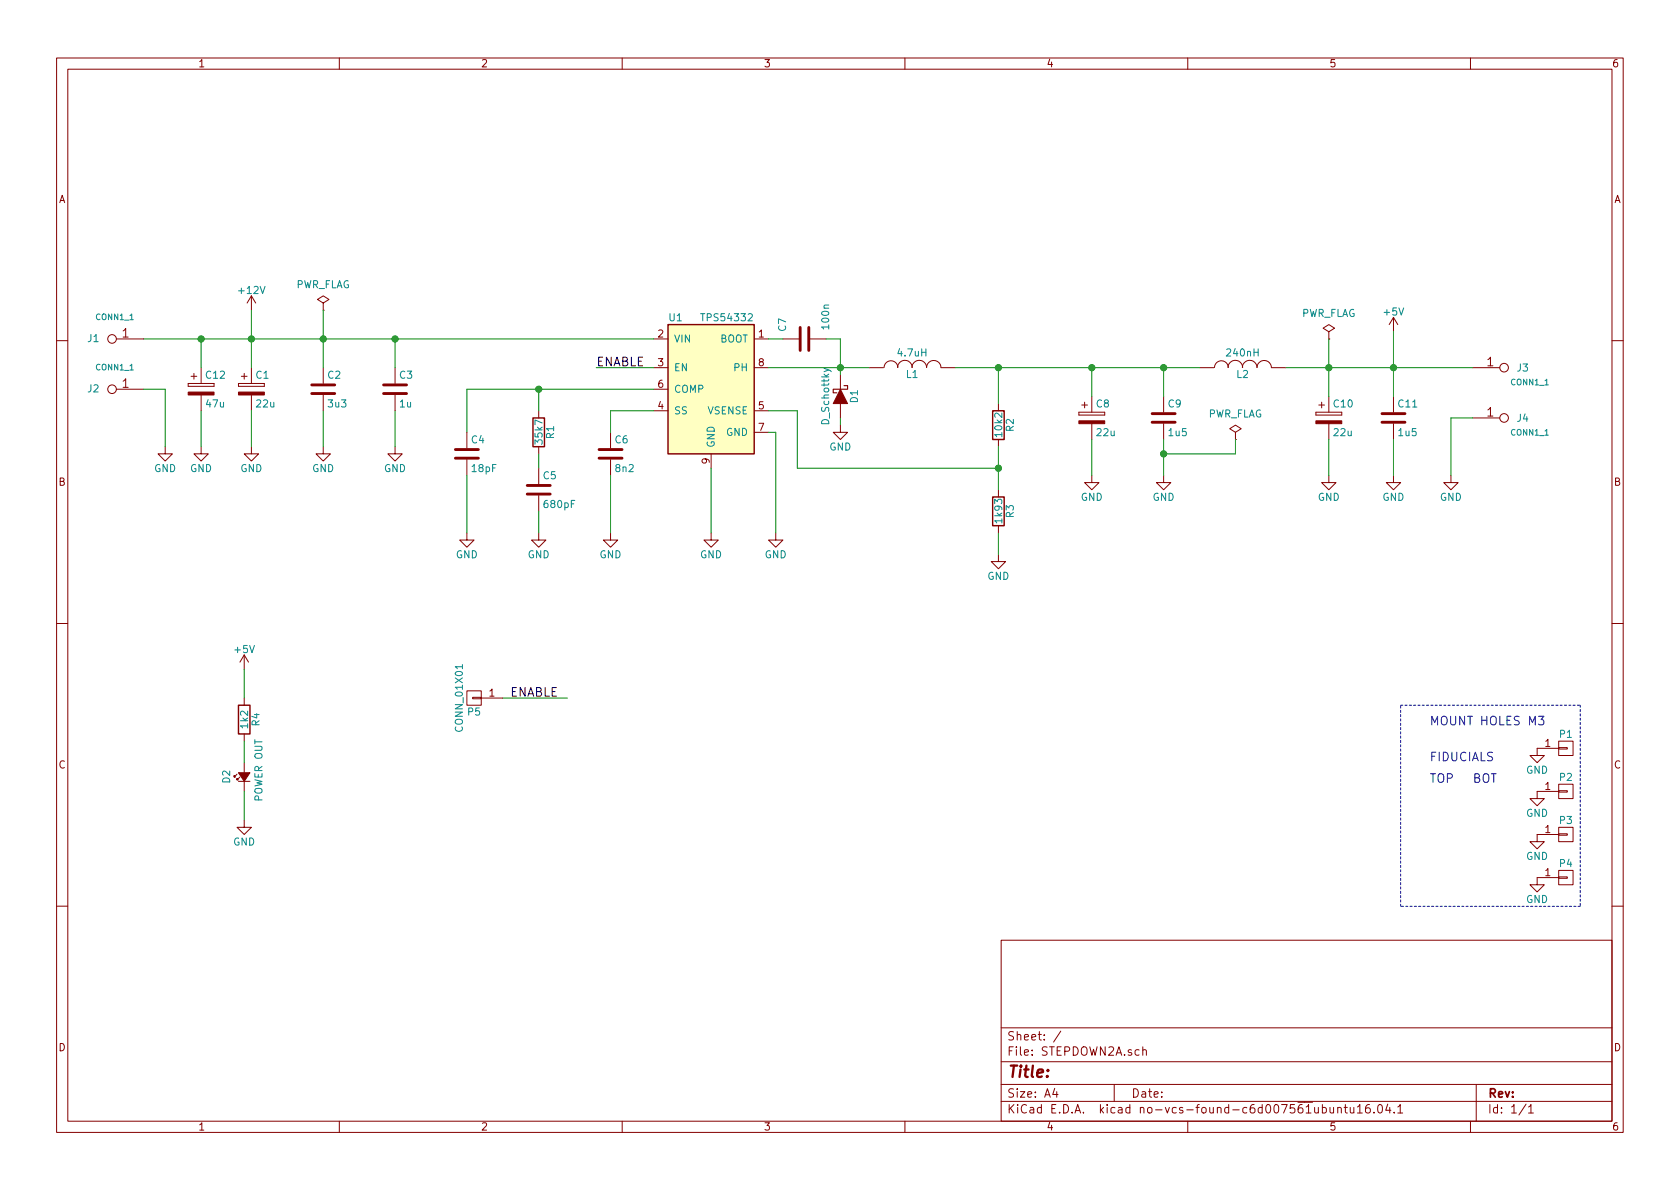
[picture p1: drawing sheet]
EESchema Schematic File Version 4
LIBS:STEPDOWN2A-cache
EELAYER 26 0
EELAYER END
$Descr A4 11693 8268
encoding utf-8
Sheet 1 1
Title ""
Date ""
Rev ""
Comp ""
Comment1 ""
Comment2 ""
Comment3 ""
Comment4 ""
$EndDescr
$Comp
L power:GND #PWR01
U 1 1
P 10700 5200
F 0 "#PWR01" H 10700 4950 50  0001 C CNN
F 1 "GND" H 10700 5050 50  0000 C CNN
F 2 "" H 10700 5200 50  0000 C CNN
F 3 "" H 10700 5200 50  0000 C CNN
	1    10700 5200
	1    0    0    -1  
$EndComp
$Comp
L STEPDOWN2A-rescue:CONN_01X01-RESCUE-STEPDOWN2A P1
U 1 1
P 10900 5200
F 0 "P1" H 10900 5300 50  0000 C CNN
F 1 "_NC" V 11000 5200 50  0001 C CNN
F 2 "Mounting_Holes:MountingHole_3.2mm_M3_DIN965_Pad" H 10900 5200 50  0001 C CNN
F 3 "" H 10900 5200 50  0000 C CNN
	1    10900 5200
	1    0    0    -1  
$EndComp
$Comp
L power:GND #PWR02
U 1 1
P 10700 5500
F 0 "#PWR02" H 10700 5250 50  0001 C CNN
F 1 "GND" H 10700 5350 50  0000 C CNN
F 2 "" H 10700 5500 50  0000 C CNN
F 3 "" H 10700 5500 50  0000 C CNN
	1    10700 5500
	1    0    0    -1  
$EndComp
$Comp
L STEPDOWN2A-rescue:CONN_01X01-RESCUE-STEPDOWN2A P2
U 1 1
P 10900 5500
F 0 "P2" H 10900 5600 50  0000 C CNN
F 1 "_NC" V 11000 5500 50  0001 C CNN
F 2 "Mounting_Holes:MountingHole_3.2mm_M3_DIN965_Pad" H 10900 5500 50  0001 C CNN
F 3 "" H 10900 5500 50  0000 C CNN
	1    10900 5500
	1    0    0    -1  
$EndComp
$Comp
L power:GND #PWR03
U 1 1
P 10700 5800
F 0 "#PWR03" H 10700 5550 50  0001 C CNN
F 1 "GND" H 10700 5650 50  0000 C CNN
F 2 "" H 10700 5800 50  0000 C CNN
F 3 "" H 10700 5800 50  0000 C CNN
	1    10700 5800
	1    0    0    -1  
$EndComp
$Comp
L STEPDOWN2A-rescue:CONN_01X01-RESCUE-STEPDOWN2A P3
U 1 1
P 10900 5800
F 0 "P3" H 10900 5900 50  0000 C CNN
F 1 "_NC" V 11000 5800 50  0001 C CNN
F 2 "Mounting_Holes:MountingHole_3.2mm_M3_DIN965_Pad" H 10900 5800 50  0001 C CNN
F 3 "" H 10900 5800 50  0000 C CNN
	1    10900 5800
	1    0    0    -1  
$EndComp
$Comp
L power:GND #PWR04
U 1 1
P 10700 6100
F 0 "#PWR04" H 10700 5850 50  0001 C CNN
F 1 "GND" H 10700 5950 50  0000 C CNN
F 2 "" H 10700 6100 50  0000 C CNN
F 3 "" H 10700 6100 50  0000 C CNN
	1    10700 6100
	1    0    0    -1  
$EndComp
$Comp
L STEPDOWN2A-rescue:CONN_01X01-RESCUE-STEPDOWN2A P4
U 1 1
P 10900 6100
F 0 "P4" H 10900 6200 50  0000 C CNN
F 1 "_NC" V 11000 6100 50  0001 C CNN
F 2 "Mounting_Holes:MountingHole_3.2mm_M3_DIN965_Pad" H 10900 6100 50  0001 C CNN
F 3 "" H 10900 6100 50  0000 C CNN
	1    10900 6100
	1    0    0    -1  
$EndComp
Text Notes 9950 5450 0    60   ~ 0
TOP
Text Notes 10250 5450 0    60   ~ 0
BOT\n
Text Notes 9950 5300 0    60   ~ 0
FIDUCIALS\n
Text Notes 9950 5050 0    60   ~ 0
MOUNT HOLES M3\n
$Comp
L STEPDOWN2A-rescue:C-RESCUE-STEPDOWN2A C2
U 1 1
P 2250 2700
F 0 "C2" H 2275 2800 50  0000 L CNN
F 1 "3u3" H 2275 2600 50  0000 L CNN
F 2 "Capacitors_SMD:C_0805" H 2288 2550 50  0001 C CNN
F 3 "" H 2250 2700 50  0000 C CNN
	1    2250 2700
	1    0    0    -1  
$EndComp
$Comp
L STEPDOWN2A-rescue:C-RESCUE-STEPDOWN2A C4
U 1 1
P 3250 3150
F 0 "C4" H 3275 3250 50  0000 L CNN
F 1 "18pF" H 3275 3050 50  0000 L CNN
F 2 "Capacitors_SMD:C_0805" H 3288 3000 50  0001 C CNN
F 3 "" H 3250 3150 50  0000 C CNN
	1    3250 3150
	1    0    0    -1  
$EndComp
$Comp
L STEPDOWN2A-rescue:C-RESCUE-STEPDOWN2A C5
U 1 1
P 3750 3400
F 0 "C5" H 3775 3500 50  0000 L CNN
F 1 "680pF" H 3775 3300 50  0000 L CNN
F 2 "Capacitors_SMD:C_0805" H 3788 3250 50  0001 C CNN
F 3 "" H 3750 3400 50  0000 C CNN
	1    3750 3400
	1    0    0    -1  
$EndComp
$Comp
L STEPDOWN2A-rescue:C-RESCUE-STEPDOWN2A C6
U 1 1
P 4250 3150
F 0 "C6" H 4275 3250 50  0000 L CNN
F 1 "8n2" H 4275 3050 50  0000 L CNN
F 2 "Capacitors_SMD:C_0805" H 4288 3000 50  0001 C CNN
F 3 "" H 4250 3150 50  0000 C CNN
	1    4250 3150
	1    0    0    -1  
$EndComp
$Comp
L STEPDOWN2A-rescue:C-RESCUE-STEPDOWN2A C7
U 1 1
P 5600 2350
F 0 "C7" H 5450 2200 50  0000 L CNN
F 1 "100n" H 5350 2500 50  0000 L CNN
F 2 "Capacitors_SMD:C_0805" H 5638 2200 50  0001 C CNN
F 3 "" H 5600 2350 50  0000 C CNN
	1    5600 2350
	0    1    1    0   
$EndComp
$Comp
L STEPDOWN2A-rescue:C-RESCUE-STEPDOWN2A C11
U 1 1
P 9700 2900
F 0 "C11" H 9725 3000 50  0000 L CNN
F 1 "1u5" H 9725 2800 50  0000 L CNN
F 2 "Capacitors_SMD:C_1206" H 9738 2750 50  0001 C CNN
F 3 "" H 9700 2900 50  0000 C CNN
	1    9700 2900
	1    0    0    -1  
$EndComp
$Comp
L STEPDOWN2A-rescue:CP-RESCUE-STEPDOWN2A C1
U 1 1
P 1750 2700
F 0 "C1" H 1775 2800 50  0000 L CNN
F 1 "22u" H 1775 2600 50  0000 L CNN
F 2 "Capacitors_Tantalum_SMD:TantalC_SizeD_EIA-7343_Reflow" H 1788 2550 50  0001 C CNN
F 3 "" H 1750 2700 50  0000 C CNN
	1    1750 2700
	1    0    0    -1  
$EndComp
$Comp
L STEPDOWN2A-rescue:CP-RESCUE-STEPDOWN2A C8
U 1 1
P 7600 2900
F 0 "C8" H 7625 3000 50  0000 L CNN
F 1 "22u" H 7625 2800 50  0000 L CNN
F 2 "Capacitors_Tantalum_SMD:TantalC_SizeC_EIA-6032_Reflow" H 7638 2750 50  0001 C CNN
F 3 "" H 7600 2900 50  0000 C CNN
	1    7600 2900
	1    0    0    -1  
$EndComp
$Comp
L STEPDOWN2A-rescue:R-RESCUE-STEPDOWN2A R1
U 1 1
P 3750 3000
F 0 "R1" V 3830 3000 50  0000 C CNN
F 1 "35k7" V 3750 3000 50  0000 C CNN
F 2 "Resistors_SMD:R_0805" V 3680 3000 50  0001 C CNN
F 3 "" H 3750 3000 50  0000 C CNN
	1    3750 3000
	1    0    0    -1  
$EndComp
$Comp
L STEPDOWN2A-rescue:R-RESCUE-STEPDOWN2A R2
U 1 1
P 6950 2950
F 0 "R2" V 7030 2950 50  0000 C CNN
F 1 "10k2" V 6950 2950 50  0000 C CNN
F 2 "Resistors_SMD:R_0805" V 6880 2950 50  0001 C CNN
F 3 "" H 6950 2950 50  0000 C CNN
	1    6950 2950
	1    0    0    -1  
$EndComp
$Comp
L STEPDOWN2A-rescue:R-RESCUE-STEPDOWN2A R3
U 1 1
P 6950 3550
F 0 "R3" V 7030 3550 50  0000 C CNN
F 1 "1k93" V 6950 3550 50  0000 C CNN
F 2 "Resistors_SMD:R_0805" V 6880 3550 50  0001 C CNN
F 3 "" H 6950 3550 50  0000 C CNN
	1    6950 3550
	1    0    0    -1  
$EndComp
$Comp
L STEPDOWN2A-rescue:TPS54332-RESCUE-STEPDOWN2A U1
U 1 1
P 4950 2650
F 0 "U1" H 4650 3100 50  0000 L CNN
F 1 "TPS54332" H 5250 3100 50  0000 R CNN
F 2 "Housings_SOIC:8-PowerSOIC_Pitch1.27mm" H 4950 2550 50  0001 C CNN
F 3 "" H 4950 2550 50  0000 C CNN
	1    4950 2650
	1    0    0    -1  
$EndComp
$Comp
L STEPDOWN2A-rescue:INDUCTOR-RESCUE-STEPDOWN2A L1
U 1 1
P 6350 2550
F 0 "L1" V 6300 2550 50  0000 C CNN
F 1 "4.7uH" V 6450 2550 50  0000 C CNN
F 2 "Inductors_NEOSID:Inductor_XAL4030-472MEB" H 6350 2550 50  0001 C CNN
F 3 "" H 6350 2550 50  0000 C CNN
	1    6350 2550
	0    -1   -1   0   
$EndComp
$Comp
L power:GND #PWR05
U 1 1
P 5850 2950
F 0 "#PWR05" H 5850 2700 50  0001 C CNN
F 1 "GND" H 5850 2800 50  0000 C CNN
F 2 "" H 5850 2950 50  0000 C CNN
F 3 "" H 5850 2950 50  0000 C CNN
	1    5850 2950
	1    0    0    -1  
$EndComp
$Comp
L power:GND #PWR06
U 1 1
P 6950 3850
F 0 "#PWR06" H 6950 3600 50  0001 C CNN
F 1 "GND" H 6950 3700 50  0000 C CNN
F 2 "" H 6950 3850 50  0000 C CNN
F 3 "" H 6950 3850 50  0000 C CNN
	1    6950 3850
	1    0    0    -1  
$EndComp
$Comp
L power:GND #PWR07
U 1 1
P 5400 3700
F 0 "#PWR07" H 5400 3450 50  0001 C CNN
F 1 "GND" H 5400 3550 50  0000 C CNN
F 2 "" H 5400 3700 50  0000 C CNN
F 3 "" H 5400 3700 50  0000 C CNN
	1    5400 3700
	1    0    0    -1  
$EndComp
$Comp
L power:GND #PWR08
U 1 1
P 4250 3700
F 0 "#PWR08" H 4250 3450 50  0001 C CNN
F 1 "GND" H 4250 3550 50  0000 C CNN
F 2 "" H 4250 3700 50  0000 C CNN
F 3 "" H 4250 3700 50  0000 C CNN
	1    4250 3700
	1    0    0    -1  
$EndComp
$Comp
L power:GND #PWR09
U 1 1
P 4950 3700
F 0 "#PWR09" H 4950 3450 50  0001 C CNN
F 1 "GND" H 4950 3550 50  0000 C CNN
F 2 "" H 4950 3700 50  0000 C CNN
F 3 "" H 4950 3700 50  0000 C CNN
	1    4950 3700
	1    0    0    -1  
$EndComp
$Comp
L power:GND #PWR010
U 1 1
P 3750 3700
F 0 "#PWR010" H 3750 3450 50  0001 C CNN
F 1 "GND" H 3750 3550 50  0000 C CNN
F 2 "" H 3750 3700 50  0000 C CNN
F 3 "" H 3750 3700 50  0000 C CNN
	1    3750 3700
	1    0    0    -1  
$EndComp
$Comp
L power:GND #PWR011
U 1 1
P 3250 3700
F 0 "#PWR011" H 3250 3450 50  0001 C CNN
F 1 "GND" H 3250 3550 50  0000 C CNN
F 2 "" H 3250 3700 50  0000 C CNN
F 3 "" H 3250 3700 50  0000 C CNN
	1    3250 3700
	1    0    0    -1  
$EndComp
$Comp
L power:GND #PWR012
U 1 1
P 2250 3100
F 0 "#PWR012" H 2250 2850 50  0001 C CNN
F 1 "GND" H 2250 2950 50  0000 C CNN
F 2 "" H 2250 3100 50  0000 C CNN
F 3 "" H 2250 3100 50  0000 C CNN
	1    2250 3100
	1    0    0    -1  
$EndComp
$Comp
L power:GND #PWR013
U 1 1
P 1750 3100
F 0 "#PWR013" H 1750 2850 50  0001 C CNN
F 1 "GND" H 1750 2950 50  0000 C CNN
F 2 "" H 1750 3100 50  0000 C CNN
F 3 "" H 1750 3100 50  0000 C CNN
	1    1750 3100
	1    0    0    -1  
$EndComp
$Comp
L STEPDOWN2A-rescue:C-RESCUE-STEPDOWN2A C9
U 1 1
P 8100 2900
F 0 "C9" H 8125 3000 50  0000 L CNN
F 1 "1u5" H 8125 2800 50  0000 L CNN
F 2 "Capacitors_SMD:C_1206" H 8138 2750 50  0001 C CNN
F 3 "" H 8100 2900 50  0000 C CNN
	1    8100 2900
	1    0    0    -1  
$EndComp
$Comp
L STEPDOWN2A-rescue:INDUCTOR-RESCUE-STEPDOWN2A L2
U 1 1
P 8650 2550
F 0 "L2" V 8600 2550 50  0000 C CNN
F 1 "240nH" V 8750 2550 50  0000 C CNN
F 2 "Resistors_SMD:R_0805" H 8650 2550 50  0001 C CNN
F 3 "" H 8650 2550 50  0000 C CNN
	1    8650 2550
	0    -1   -1   0   
$EndComp
$Comp
L STEPDOWN2A-rescue:CP-RESCUE-STEPDOWN2A C10
U 1 1
P 9250 2900
F 0 "C10" H 9275 3000 50  0000 L CNN
F 1 "22u" H 9275 2800 50  0000 L CNN
F 2 "Capacitors_Tantalum_SMD:TantalC_SizeB_EIA-3528_Reflow" H 9288 2750 50  0001 C CNN
F 3 "" H 9250 2900 50  0000 C CNN
	1    9250 2900
	1    0    0    -1  
$EndComp
$Comp
L power:GND #PWR014
U 1 1
P 7600 3300
F 0 "#PWR014" H 7600 3050 50  0001 C CNN
F 1 "GND" H 7600 3150 50  0000 C CNN
F 2 "" H 7600 3300 50  0000 C CNN
F 3 "" H 7600 3300 50  0000 C CNN
	1    7600 3300
	1    0    0    -1  
$EndComp
$Comp
L power:GND #PWR015
U 1 1
P 8100 3300
F 0 "#PWR015" H 8100 3050 50  0001 C CNN
F 1 "GND" H 8100 3150 50  0000 C CNN
F 2 "" H 8100 3300 50  0000 C CNN
F 3 "" H 8100 3300 50  0000 C CNN
	1    8100 3300
	1    0    0    -1  
$EndComp
$Comp
L power:GND #PWR016
U 1 1
P 9250 3300
F 0 "#PWR016" H 9250 3050 50  0001 C CNN
F 1 "GND" H 9250 3150 50  0000 C CNN
F 2 "" H 9250 3300 50  0000 C CNN
F 3 "" H 9250 3300 50  0000 C CNN
	1    9250 3300
	1    0    0    -1  
$EndComp
$Comp
L power:GND #PWR017
U 1 1
P 9700 3300
F 0 "#PWR017" H 9700 3050 50  0001 C CNN
F 1 "GND" H 9700 3150 50  0000 C CNN
F 2 "" H 9700 3300 50  0000 C CNN
F 3 "" H 9700 3300 50  0000 C CNN
	1    9700 3300
	1    0    0    -1  
$EndComp
$Comp
L STEPDOWN2A-rescue:C-RESCUE-STEPDOWN2A C3
U 1 1
P 2750 2700
F 0 "C3" H 2775 2800 50  0000 L CNN
F 1 "1u" H 2775 2600 50  0000 L CNN
F 2 "Capacitors_SMD:C_0805" H 2788 2550 50  0001 C CNN
F 3 "" H 2750 2700 50  0000 C CNN
	1    2750 2700
	1    0    0    -1  
$EndComp
$Comp
L power:GND #PWR018
U 1 1
P 2750 3100
F 0 "#PWR018" H 2750 2850 50  0001 C CNN
F 1 "GND" H 2750 2950 50  0000 C CNN
F 2 "" H 2750 3100 50  0000 C CNN
F 3 "" H 2750 3100 50  0000 C CNN
	1    2750 3100
	1    0    0    -1  
$EndComp
$Comp
L STEPDOWN2A-rescue:CONN1_1-RESCUE-STEPDOWN2A J3
U 1 1
P 10550 2600
F 0 "J3" H 10600 2650 50  0000 C CNN
F 1 "CONN1_1" H 10650 2550 40  0000 C CNN
F 2 "Connect:WAGO256" H 10600 2550 60  0001 C CNN
F 3 "" H 10600 2550 60  0000 C CNN
	1    10550 2600
	1    0    0    -1  
$EndComp
$Comp
L STEPDOWN2A-rescue:CONN1_1-RESCUE-STEPDOWN2A J4
U 1 1
P 10550 2950
F 0 "J4" H 10600 3000 50  0000 C CNN
F 1 "CONN1_1" H 10650 2900 40  0000 C CNN
F 2 "Connect:WAGO256" H 10600 2900 60  0001 C CNN
F 3 "" H 10600 2900 60  0000 C CNN
	1    10550 2950
	1    0    0    -1  
$EndComp
$Comp
L STEPDOWN2A-rescue:CONN1_1-RESCUE-STEPDOWN2A J1
U 1 1
P 700 2300
F 0 "J1" H 750 2350 50  0000 C CNN
F 1 "CONN1_1" H 600 2200 40  0000 C CNN
F 2 "Connect:WAGO256" H 750 2250 60  0001 C CNN
F 3 "" H 750 2250 60  0000 C CNN
	1    700  2300
	-1   0    0    1   
$EndComp
$Comp
L STEPDOWN2A-rescue:CONN1_1-RESCUE-STEPDOWN2A J2
U 1 1
P 700 2650
F 0 "J2" H 750 2700 50  0000 C CNN
F 1 "CONN1_1" H 600 2550 40  0000 C CNN
F 2 "Connect:WAGO256" H 750 2600 60  0001 C CNN
F 3 "" H 750 2600 60  0000 C CNN
	1    700  2650
	-1   0    0    1   
$EndComp
$Comp
L power:GND #PWR019
U 1 1
P 10100 3300
F 0 "#PWR019" H 10100 3050 50  0001 C CNN
F 1 "GND" H 10100 3150 50  0000 C CNN
F 2 "" H 10100 3300 50  0000 C CNN
F 3 "" H 10100 3300 50  0000 C CNN
	1    10100 3300
	1    0    0    -1  
$EndComp
$Comp
L power:GND #PWR020
U 1 1
P 1150 3100
F 0 "#PWR020" H 1150 2850 50  0001 C CNN
F 1 "GND" H 1150 2950 50  0000 C CNN
F 2 "" H 1150 3100 50  0000 C CNN
F 3 "" H 1150 3100 50  0000 C CNN
	1    1150 3100
	1    0    0    -1  
$EndComp
$Comp
L power:+12V #PWR021
U 1 1
P 1750 2150
F 0 "#PWR021" H 1750 2000 50  0001 C CNN
F 1 "+12V" H 1750 2290 50  0000 C CNN
F 2 "" H 1750 2150 50  0000 C CNN
F 3 "" H 1750 2150 50  0000 C CNN
	1    1750 2150
	1    0    0    -1  
$EndComp
$Comp
L power:+5V #PWR022
U 1 1
P 9700 2300
F 0 "#PWR022" H 9700 2150 50  0001 C CNN
F 1 "+5V" H 9700 2440 50  0000 C CNN
F 2 "" H 9700 2300 50  0000 C CNN
F 3 "" H 9700 2300 50  0000 C CNN
	1    9700 2300
	1    0    0    -1  
$EndComp
$Comp
L power:PWR_FLAG #FLG023
U 1 1
P 9250 2350
F 0 "#FLG023" H 9250 2445 50  0001 C CNN
F 1 "PWR_FLAG" H 9250 2530 50  0000 C CNN
F 2 "" H 9250 2350 50  0000 C CNN
F 3 "" H 9250 2350 50  0000 C CNN
	1    9250 2350
	1    0    0    -1  
$EndComp
$Comp
L power:PWR_FLAG #FLG024
U 1 1
P 2250 2150
F 0 "#FLG024" H 2250 2245 50  0001 C CNN
F 1 "PWR_FLAG" H 2250 2330 50  0000 C CNN
F 2 "" H 2250 2150 50  0000 C CNN
F 3 "" H 2250 2150 50  0000 C CNN
	1    2250 2150
	1    0    0    -1  
$EndComp
$Comp
L power:+5V #PWR025
U 1 1
P 1700 4650
F 0 "#PWR025" H 1700 4500 50  0001 C CNN
F 1 "+5V" H 1700 4790 50  0000 C CNN
F 2 "" H 1700 4650 50  0000 C CNN
F 3 "" H 1700 4650 50  0000 C CNN
	1    1700 4650
	1    0    0    -1  
$EndComp
$Comp
L STEPDOWN2A-rescue:R-RESCUE-STEPDOWN2A R4
U 1 1
P 1700 5000
F 0 "R4" V 1780 5000 50  0000 C CNN
F 1 "1k2" V 1700 5000 50  0000 C CNN
F 2 "Resistors_SMD:R_0805" V 1630 5000 50  0001 C CNN
F 3 "" H 1700 5000 50  0000 C CNN
	1    1700 5000
	1    0    0    -1  
$EndComp
$Comp
L STEPDOWN2A-rescue:Led_Small-RESCUE-STEPDOWN2A D2
U 1 1
P 1700 5400
F 0 "D2" H 1650 5525 50  0000 L CNN
F 1 "POWER OUT" H 1525 5300 50  0000 L CNN
F 2 "LEDs:LED_0805" V 1700 5400 50  0001 C CNN
F 3 "" V 1700 5400 50  0000 C CNN
	1    1700 5400
	0    -1   -1   0   
$EndComp
$Comp
L power:GND #PWR026
U 1 1
P 1700 5700
F 0 "#PWR026" H 1700 5450 50  0001 C CNN
F 1 "GND" H 1700 5550 50  0000 C CNN
F 2 "" H 1700 5700 50  0000 C CNN
F 3 "" H 1700 5700 50  0000 C CNN
	1    1700 5700
	1    0    0    -1  
$EndComp
$Comp
L power:PWR_FLAG #FLG027
U 1 1
P 8600 3050
F 0 "#FLG027" H 8600 3145 50  0001 C CNN
F 1 "PWR_FLAG" H 8600 3230 50  0000 C CNN
F 2 "" H 8600 3050 50  0000 C CNN
F 3 "" H 8600 3050 50  0000 C CNN
	1    8600 3050
	1    0    0    -1  
$EndComp
$Comp
L STEPDOWN2A-rescue:D_Schottky-RESCUE-STEPDOWN2A D1
U 1 1
P 5850 2750
F 0 "D1" H 5850 2850 50  0000 C CNN
F 1 "D_Schottky" H 5850 2650 50  0000 C CNN
F 2 "Diodes_SMD:DO-214AB" H 5850 2750 50  0001 C CNN
F 3 "" H 5850 2750 50  0000 C CNN
	1    5850 2750
	0    1    1    0   
$EndComp
$Comp
L STEPDOWN2A-rescue:CONN_01X01-RESCUE-STEPDOWN2A P5
U 1 1
P 3300 4850
F 0 "P5" H 3300 4950 50  0000 C CNN
F 1 "CONN_01X01" V 3400 4850 50  0000 C CNN
F 2 "Pin_Headers:Pin_Header_Straight_1x01" H 3300 4850 50  0001 C CNN
F 3 "" H 3300 4850 50  0000 C CNN
	1    3300 4850
	-1   0    0    1   
$EndComp
Text Label 4150 2550 0    60   ~ 0
ENABLE
Text Label 3550 4850 0    60   ~ 0
ENABLE
Wire Notes Line
	11000 4900 11000 6300
Wire Notes Line
	11000 6300 9750 6300
Wire Notes Line
	9750 6300 9750 4900
Wire Notes Line
	9750 4900 11000 4900
Wire Wire Line
	5350 2850 5550 2850
Wire Wire Line
	5550 2850 5550 3250
Wire Wire Line
	6950 3100 6950 3250
Connection ~ 6950 3250
Wire Wire Line
	6950 2550 6950 2800
Wire Wire Line
	6950 3700 6950 3850
Connection ~ 6950 2550
Wire Wire Line
	5350 3000 5400 3000
Wire Wire Line
	5400 3000 5400 3700
Wire Wire Line
	4250 3000 4250 2850
Wire Wire Line
	4250 2850 4550 2850
Wire Wire Line
	4250 3300 4250 3700
Wire Wire Line
	4950 3250 4950 3700
Wire Wire Line
	3250 2700 3750 2700
Wire Wire Line
	3750 2700 3750 2850
Wire Wire Line
	3750 3150 3750 3250
Wire Wire Line
	3750 3550 3750 3700
Wire Wire Line
	3250 3000 3250 2700
Connection ~ 3750 2700
Wire Wire Line
	3250 3700 3250 3300
Wire Wire Line
	1750 2150 1750 2350
Connection ~ 1750 2350
Wire Wire Line
	1750 3100 1750 2850
Wire Wire Line
	2250 3100 2250 2850
Wire Wire Line
	5350 2550 5850 2550
Connection ~ 5850 2550
Wire Wire Line
	6650 2550 6950 2550
Wire Wire Line
	5550 3250 6950 3250
Wire Wire Line
	5350 2350 5450 2350
Wire Wire Line
	5750 2350 5850 2350
Wire Wire Line
	5850 2350 5850 2550
Wire Wire Line
	7600 2550 7600 2750
Wire Wire Line
	8100 2550 8100 2750
Connection ~ 7600 2550
Connection ~ 8100 2550
Wire Wire Line
	8950 2550 9250 2550
Wire Wire Line
	9250 2350 9250 2550
Wire Wire Line
	9700 2300 9700 2550
Connection ~ 9250 2550
Connection ~ 9700 2550
Wire Wire Line
	7600 3050 7600 3300
Wire Wire Line
	9700 3300 9700 3050
Wire Wire Line
	9250 3300 9250 3050
Wire Wire Line
	8100 3300 8100 3150
Wire Wire Line
	10250 2900 10100 2900
Wire Wire Line
	10100 2900 10100 3300
Wire Wire Line
	1000 2700 1150 2700
Wire Wire Line
	1150 2700 1150 3100
Wire Wire Line
	2750 3100 2750 2850
Wire Wire Line
	1700 5700 1700 5500
Wire Wire Line
	1700 5300 1700 5150
Wire Wire Line
	1700 4850 1700 4650
Wire Wire Line
	2250 2150 2250 2350
Connection ~ 2250 2350
Wire Wire Line
	8600 3050 8600 3150
Wire Wire Line
	8600 3150 8100 3150
Connection ~ 8100 3150
Wire Wire Line
	2750 2550 2750 2350
Connection ~ 2750 2350
Wire Wire Line
	5850 2900 5850 2950
Wire Wire Line
	4550 2550 4150 2550
Wire Wire Line
	3500 4850 3950 4850
Wire Wire Line
	1000 2350 1400 2350
$Comp
L STEPDOWN2A-rescue:CP-RESCUE-STEPDOWN2A C12
U 1 1
P 1400 2700
F 0 "C12" H 1425 2800 50  0000 L CNN
F 1 "47u" H 1425 2600 50  0000 L CNN
F 2 "Capacitors_ThroughHole:C_Radial_D6.3_L11.2_P2.5" H 1438 2550 50  0001 C CNN
F 3 "" H 1400 2700 50  0000 C CNN
	1    1400 2700
	1    0    0    -1  
$EndComp
Wire Wire Line
	1400 2550 1400 2350
Connection ~ 1400 2350
$Comp
L power:GND #PWR028
U 1 1
P 1400 3100
F 0 "#PWR028" H 1400 2850 50  0001 C CNN
F 1 "GND" H 1400 2950 50  0000 C CNN
F 2 "" H 1400 3100 50  0000 C CNN
F 3 "" H 1400 3100 50  0000 C CNN
	1    1400 3100
	1    0    0    -1  
$EndComp
Wire Wire Line
	1400 2850 1400 3100
Wire Wire Line
	6950 3250 6950 3400
Wire Wire Line
	6950 2550 7600 2550
Wire Wire Line
	3750 2700 4550 2700
Wire Wire Line
	1750 2350 1750 2550
Wire Wire Line
	1750 2350 2250 2350
Wire Wire Line
	5850 2550 6050 2550
Wire Wire Line
	5850 2550 5850 2600
Wire Wire Line
	7600 2550 8100 2550
Wire Wire Line
	8100 2550 8350 2550
Wire Wire Line
	9250 2550 9700 2550
Wire Wire Line
	9250 2550 9250 2750
Wire Wire Line
	9700 2550 9700 2750
Wire Wire Line
	9700 2550 10250 2550
Wire Wire Line
	2250 2350 2250 2550
Wire Wire Line
	2250 2350 2750 2350
Wire Wire Line
	8100 3150 8100 3050
Wire Wire Line
	2750 2350 4550 2350
Wire Wire Line
	1400 2350 1750 2350
$EndSCHEMATC
